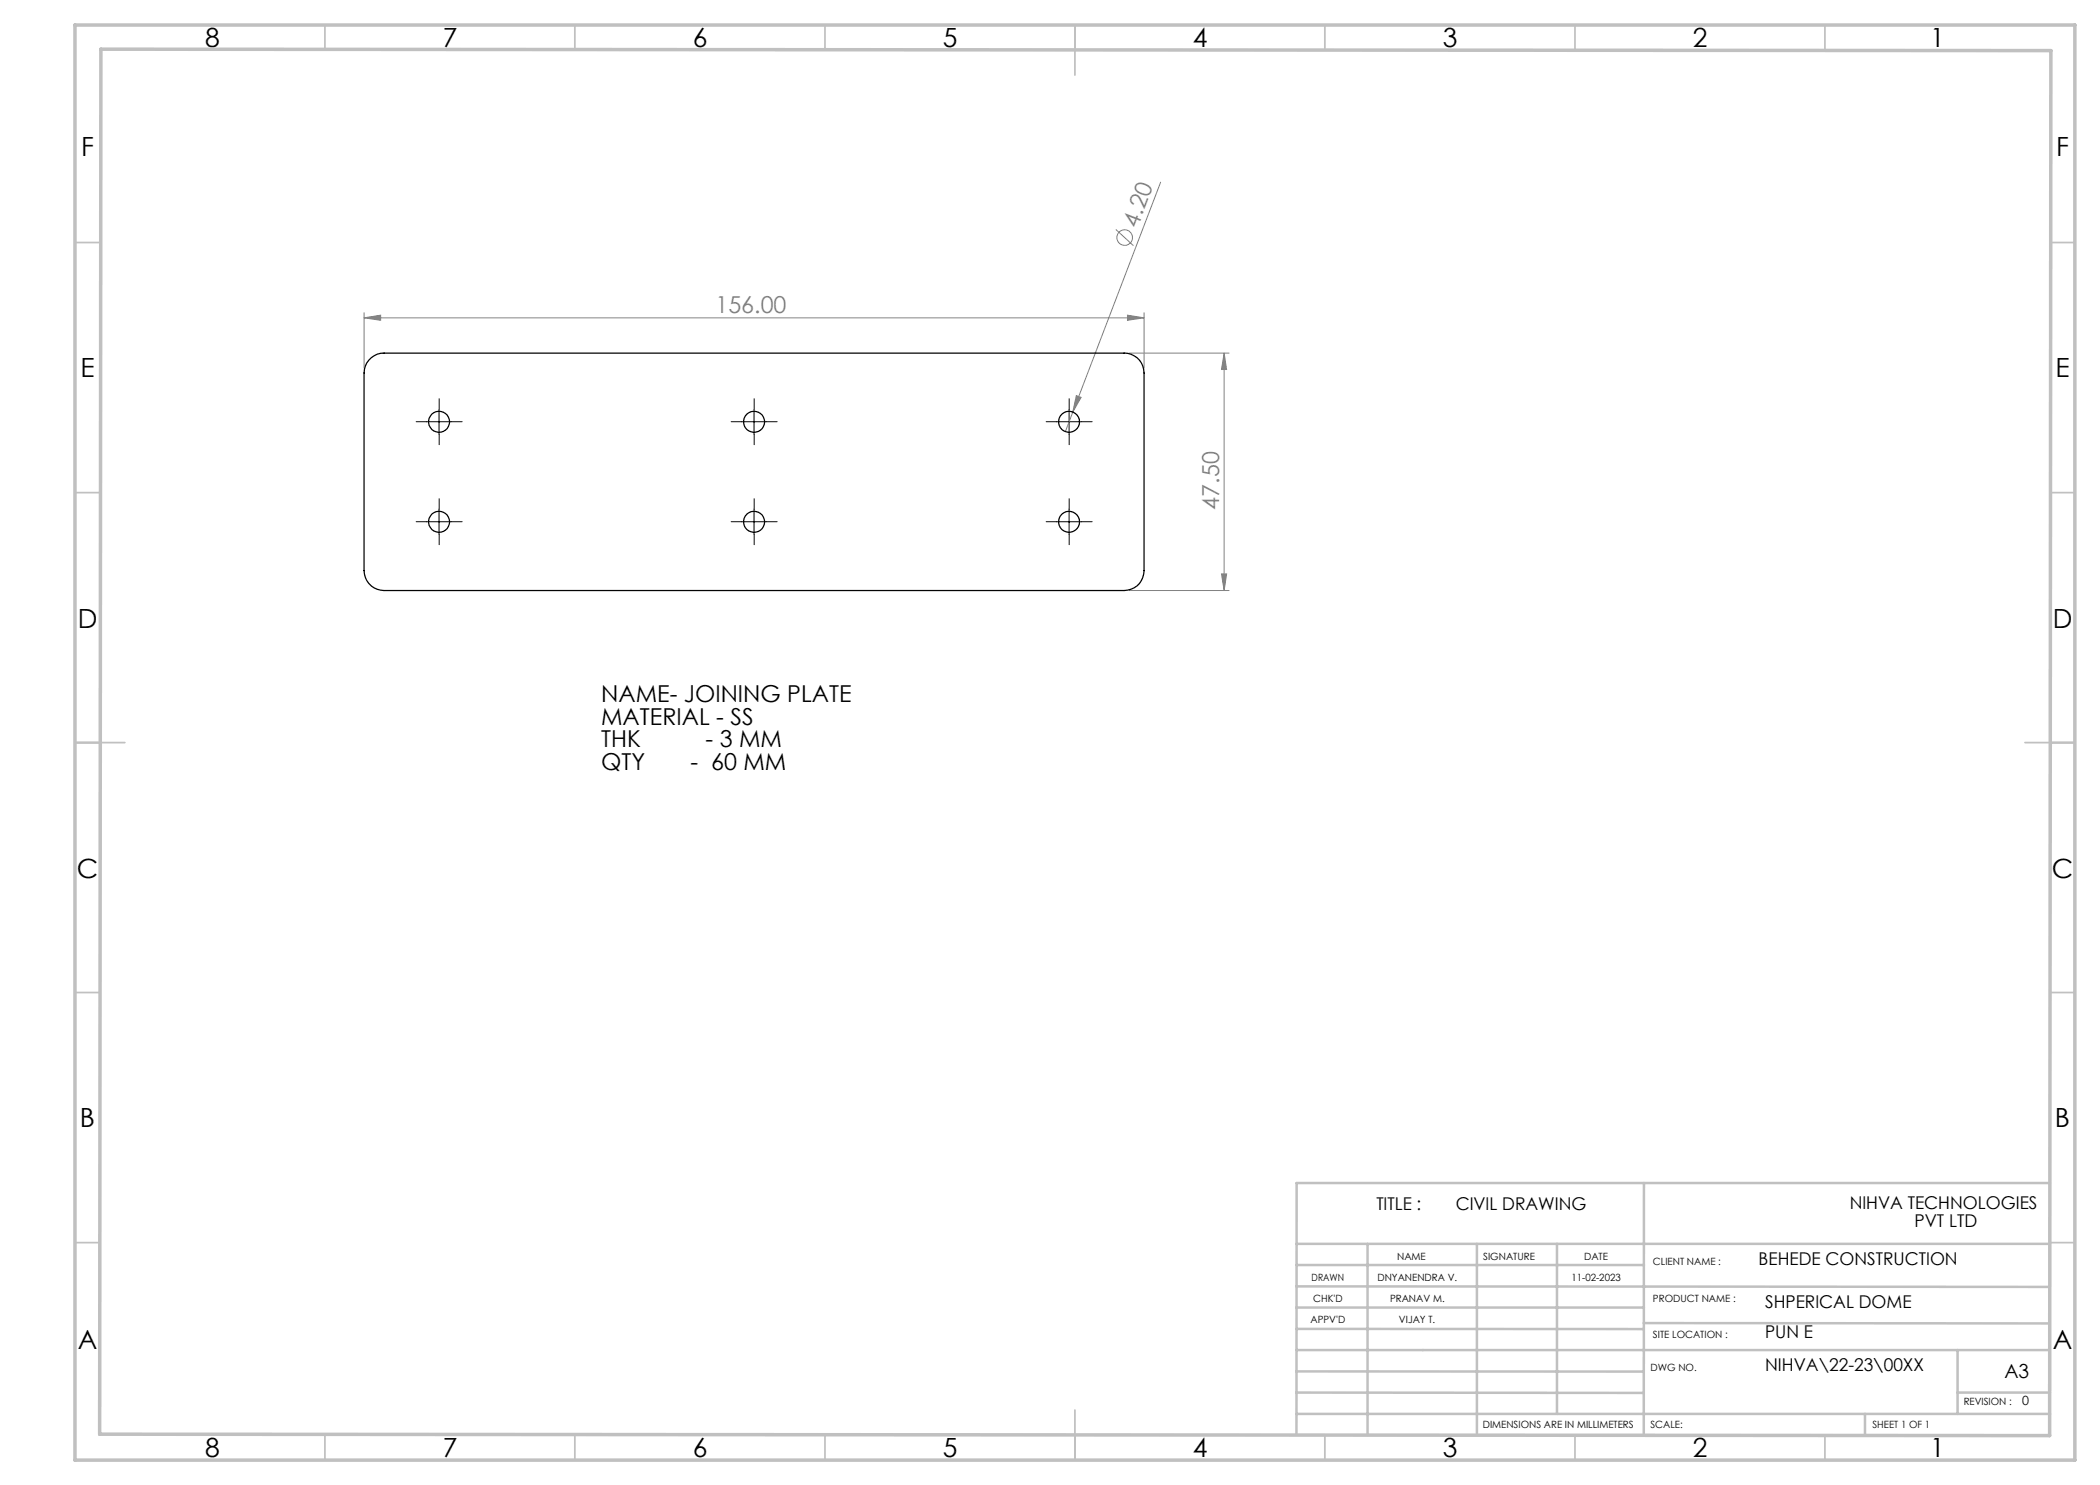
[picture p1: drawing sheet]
<svg xmlns="http://www.w3.org/2000/svg" width="420mm" height="297mm" viewBox="0 0 420 297" stroke-linecap="round" stroke-linejoin="round" font-family="sans-serif">
<g fill="none" stroke="#808080" stroke-width=".2">
<path d="M232.1 36.4l-17.5 46M223.2 45.9l3.5 3.2M72.8 63.6l3.3-.6v1.1zM72.8 62.5v11.1M72.8 63.6h156M215.3 79.1l.9 .4-1.6 2.9zM225.5 63l3.3 .6-3.3 .5zM225.8 70.6h20M228.8 62.5v11.1M244.8 70.6v47.5M244.8 70.6l.5 3.3h-1zM214.6 82.4l-1.5 3.9"/>
<path d="M225.8 118.1h20M244.3 114.8h1l-.5 3.3z"/>
<circle cx="224.9" cy="47.5" r="1.55"/>
</g>
<g fill="none" stroke="#000" stroke-width=".2" stroke-dasharray="15.2 1.3 1.3 1.3">
<path d="M85.3 84.3h-2.1M87.8 81.8v-2.1M87.8 86.8v2.1M90.3 84.3h2.1M148.3 84.3h-2.1M150.8 81.8v-2.1M150.8 86.8v2.1M153.3 84.3h2.1M211.3 84.3h-2.1M213.8 81.8v-2.1M213.8 86.8v2.1M216.3 84.3h2.1"/>
<path d="M85.3 104.3h-2.1M87.8 101.8v-2.1M87.8 106.8v2.1M90.3 104.3h2.1M148.3 104.3h-2.1M150.8 101.8v-2.1M150.8 106.8v2.1M153.3 104.3h2.1M211.3 104.3h-2.1M213.8 101.8v-2.1M213.8 106.8v2.1M216.3 104.3h2.1"/>
</g>
<path d="M85.3 84.3h5M87.8 81.9v5M148.3 84.3h5M150.8 81.9v5M211.3 84.3h5M213.8 81.9v5M85.3 104.3h5M87.8 101.8v5.1M148.3 104.3h5M150.8 101.8v5.1M211.3 104.3h5M213.8 101.8v5.1" fill="none" stroke="#000" stroke-width=".2"/>
<g fill="none" stroke="#c0c0c0" stroke-width=".35">
<path d="M65 5v5M115 5v5M165 5v5M215 5v10M265 5v5M315 5v5M365 5v5M15 48.5h5M410 48.5h5M15 98.5h5M410 98.5h5M15 148.5h10"/>
<path d="M405 148.5h10M15 198.5h5M410 198.5h5M15 248.5h5M410 248.5h5M65 287v5M115 287v5M165 287v5M215 282v10M265 287v5M315 287v5M365 287v5"/>
</g>
<g fill="none" stroke="#c0c0c0" stroke-width=".5">
<path d="M328.8 236.6v50.5M410 236.6h-150.7v50.4M259.3 248.8h150.7M259.3 257.3l150.7 .1M259.3 253h69.5M273.5 248.8v38.2M295.4 248.8v38.2M311.4 248.8v34M259.3 265.8h69.5M259.3 261.5h69.5M259.3 278.5l69.5 .1M259.3 274.3h69.5"/>
<path d="M259.3 270h150.7M328.8 264.6l81.2 .1M391.5 270v12.8M391.5 278.5h18.5M259.3 282.8h150.7M373 282.8v4.2"/>
</g>
<path d="M15 5h400v287h-400zM20.2 9.8l390 .3-.3 277-390-.3z" fill="none" stroke="#c0c0c0" stroke-width=".7"/>
<g fill="#808080">
<path d="M215.3 79.1l.9 .4-1.6 2.9z"/>
<path d="M225.5 63l3.3 .6-3.3 .5zM72.8 63.6l3.3-.6v1.1z"/>
<path d="M244.8 70.6l.5 3.3h-1zM244.3 114.8h1l-.5 3.3z"/>
</g>
<g fill="none" stroke="#000" stroke-width=".25">
<path d="M73.8 72a4 4 0 0 1 3-1.4h148a3.9 3.9 0 0 1 4 4v39.5a3.9 3.9 0 0 1-4 4h-148a4 4 0 0 1-4-4v-39.5a4 4 0 0 1 1-2.6z"/>
<circle cx="87.8" cy="84.4" r="2.11"/>
<circle cx="150.8" cy="84.4" r="2.11"/>
<circle cx="213.8" cy="84.4" r="2.1"/>
<circle cx="87.8" cy="104.4" r="2.11"/>
<circle cx="150.8" cy="104.4" r="2.11"/>
<circle cx="213.8" cy="104.4" r="2.1"/>
</g>
<g font-size="5.3">
<text x="41" y="9.5">8</text>
<text x="88.5" y="9.5">7</text>
<text x="138.5" y="9.5">6</text>
<text x="188.5" y="9.5">5</text>
<text x="238.5" y="9.5">4</text>
<text x="288.5" y="9.5">3</text>
<text x="338.5" y="9.5">2</text>
<text x="386" y="9.5">1</text>
<text x="16.2" y="31.3">F</text>
<text x="411.2" y="31.3">F</text>
<text x="16.1" y="75.5">E</text>
<text x="411.1" y="75.5">E</text>
<text x="15.5" y="125.5">D</text>
<text x="410.5" y="125.5">D</text>
<text x="15.4" y="175.5">C</text>
<text x="410.4" y="175.5">C</text>
<text x="16" y="225.5">B</text>
<text x="411" y="225.5">B</text>
<text x="15.5" y="269.8">A</text>
<text x="410.5" y="269.8">A</text>
<text x="41" y="291.5">8</text>
<text x="88.5" y="291.5">7</text>
<text x="138.5" y="291.5">6</text>
<text x="188.5" y="291.5">5</text>
<text x="238.5" y="291.5">4</text>
<text x="288.5" y="291.5">3</text>
<text x="338.5" y="291.5">2</text>
<text x="386" y="291.5">1</text>
</g>
<g font-size="4.7" fill="#808080">
<text x="227.5" y="45.7" transform="rotate(-69 227.5 45.7)">4.20</text>
<text x="143.1" y="62.5">156.00</text>
<text x="243.8" y="101.9" transform="rotate(-90 243.8 101.9)">47.50</text>
</g>
<g font-size="4.7">
<text x="120.2" y="140.4">NAME- JOINING PLATE</text>
<text x="120.2" y="144.9">MATERIAL - SS</text>
<text x="120.2" y="149.4">THK</text>
<text x="141.1" y="149.4">- 3 MM</text>
<text x="120.2" y="154">QTY</text>
<text x="138.1" y="154">- 60 MM</text>
</g>
<text font-size="3.9" x="400.9" y="275.5">A3</text>
<g font-size="3.5">
<text x="275.3" y="242.1">TITLE :</text>
<text x="291.1" y="242.1">CIVIL DRAWING</text>
<text x="369.9" y="241.8">NIHVA TECHNOLOGIES</text>
<text x="382.9" y="245.3">PVT LTD</text>
<text x="351.7" y="253">BEHEDE CONSTRUCTION</text>
<text x="353" y="261.7">SHPERICAL DOME</text>
<text x="353" y="267.6">PUN E</text>
<text x="353" y="274.3">NIHVA\22-23\00XX</text>
</g>
<text font-size="2.5" x="404.4" y="281">0</text>
<g font-size="2">
<text x="279.4" y="251.9">NAME</text>
<text x="296.6" y="251.9">SIGNATURE</text>
<text x="316.8" y="251.9">DATE</text>
<text x="262.3" y="256.1">DRAWN</text>
<text x="275.5" y="256.1">DNYANENDRA V.</text>
<text x="314.3" y="256.1">11-02-2023</text>
<text x="330.6" y="253">CLIENT NAME :</text>
<text x="262.6" y="260.3">CHK'D</text>
<text x="278" y="260.3">PRANAV M.</text>
<text x="330.6" y="260.3">PRODUCT NAME :</text>
<text x="262.1" y="264.6">APPV'D</text>
<text x="279.8" y="264.6">VIJAY T.</text>
<text x="330.6" y="267.5">SITE LOCATION :</text>
<text x="330.1" y="274.2">DWG NO.</text>
<text x="392.7" y="281">REVISION :</text>
<text x="296.6" y="285.6">DIMENSIONS ARE IN MILLIMETERS</text>
<text x="330.1" y="285.6">SCALE:</text>
<text x="374.5" y="285.6">SHEET 1 OF 1</text>
</g>
</svg>
